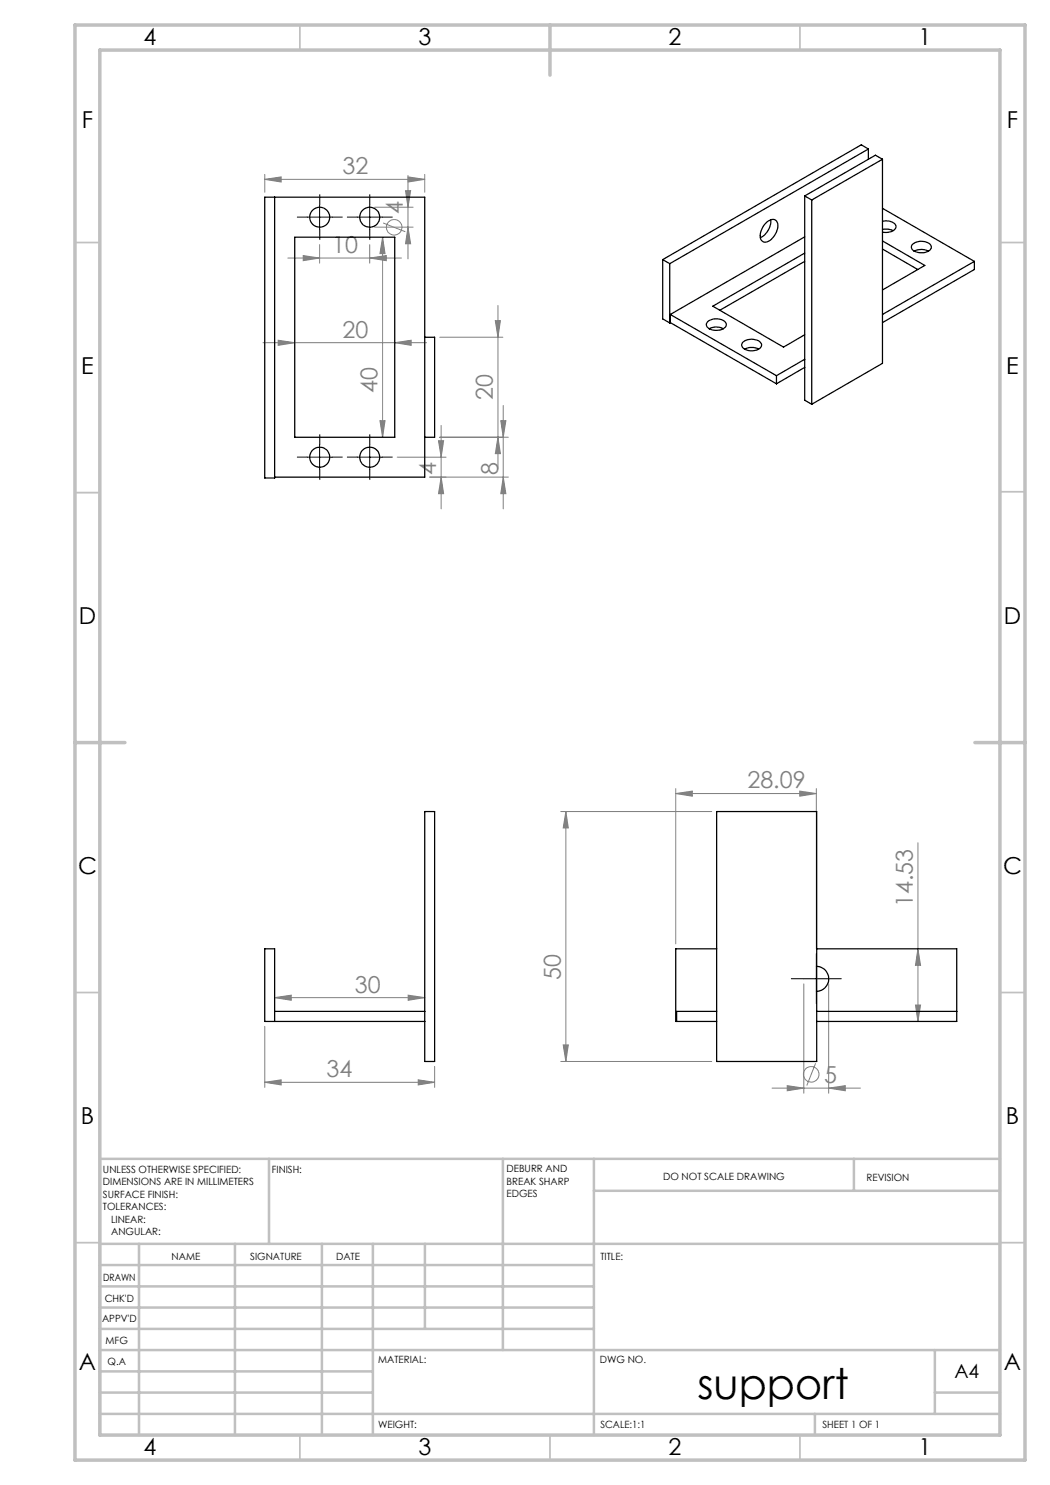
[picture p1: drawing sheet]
<svg xmlns="http://www.w3.org/2000/svg" width="210mm" height="297mm" viewBox="0 0 210 297" stroke-linecap="round" stroke-linejoin="round" font-family="sans-serif">
<g fill="none" stroke="#808080" stroke-width=".2">
<path d="M53 35.9l3.2-.5v1zM53 34.9v3.5M53 35.9h31.9M81.1 38.1h1l-.5 3.3zM81.6 35.1v16.7M81.6 35.4l3.3 .5-3.3 .5zM84.9 34.9v3.5M57.6 51.6h22.7M60.6 51.1l3.3 .5-3.3 .5zM63.9 48.9v3.7M73.9 51.6l3.4-.5v1zM73.9 48.9v3.7"/>
<path d="M74.9 41.4h7.7M74.9 45.4h7.7M76.5 47.4v40.1M76.5 47.4l.5 3.3h-1zM76.6 44.6l4.5 1.8M81.6 45.4l.5 3.4h-1zM52.6 68.5h32.7M55.6 68l3.3 .5-3.3 .6zM79 68.5l3.2-.5v1.1zM87.9 67.4h12.7M99.1 64.1h1l-.5 3.3zM99.6 61.1v32.7"/>
<path d="M76 84.1h1l-.5 3.4zM79.4 91.4h9.8M85.9 95.4h15.8M87.7 88.2h1l-.5 3.2zM87.9 87.5h13.8M88.2 85.1v16.7M88.2 95.4l.5 3.3h-1zM99.6 87.5l.5 3.2h-1zM100.2 84.1h1l-.6 3.4zM100.6 95.4l.6 3.3h-1zM100.6 81.1v20.7M135.1 158.7l3.4-.5v1z"/>
<path d="M135.1 157.7v31.1M135.1 158.7h28.2M159.9 158.2l3.4 .5-3.4 .5zM163.3 157.7v32.1M112.1 162.3h30.2M113.2 162.3v50M113.2 162.3l.5 3.3h-1.1zM183.6 168.6v35.7M54.9 199.5l3.3-.5v1.1zM54.9 199.5h30M81.6 199l3.3 .5-3.3 .6zM160.8 196.8v21.8"/>
<path d="M165.7 196.8v21.8M183.6 189.8l.5 3.3h-1zM53 216.5l3.2-.5v1zM53 205.3v12.2M53 216.5h33.9M83.6 216l3.3 .5-3.3 .5zM86.9 213.3v4.2M112.1 212.3h30.2M112.6 209h1.1l-.5 3.3zM154.4 217.6h17.7M157.4 217.1l3.4 .5-3.4 .6zM163.1 212.7l-1.7 4.4"/>
<path d="M165.7 217.6l3.4-.5v1.1zM183.1 201h1l-.5 3.3z"/>
<circle cx="78.8" cy="45.5" r="1.55"/>
<circle cx="162.2" cy="214.9" r="1.55"/>
</g>
<g fill="none" stroke="#000" stroke-width=".2" stroke-dasharray="15.2 1.3 1.3 1.3">
<path d="M61.5 43.4h-2M64 40.9v-2M64 45.9v2M66.5 43.4h2M71.5 43.4h-2M74 40.9v-2M74 45.9v2M76.5 43.4h2M61.5 91.4h-2M64 88.9v-2M64 93.9v2M66.5 91.4h2"/>
<path d="M71.5 91.4h-2M74 88.9v-2M74 93.9v2M76.5 91.4h2M160.8 195.7h-2.5M163.3 193.2v-2.5M163.3 198.2v2.5M165.8 195.7h2.5"/>
</g>
<path d="M61.5 43.4h4.9M63.9 41v4.9M71.4 43.4h5M73.9 41v4.9M61.5 91.4h4.9M63.9 88.9v5M71.4 91.4h5M73.9 88.9v5M160.8 195.8h4.9M163.3 193.2v5.1" fill="none" stroke="#000" stroke-width=".2"/>
<g fill="none" stroke="#c0c0c0" stroke-width=".35">
<path d="M60 5v5M160 5v5M15 48.5h5M200 48.5h5M15 98.5h5M200 98.4h5M15 198.5h5M200 198.5h5M15 248.5h5M200 248.5h5M60 287v5M110 287v5"/>
<path d="M160 287v5"/>
</g>
<g fill="none" stroke="#c0c0c0" stroke-width=".5">
<path d="M53.8 231.8v17M100.6 231.8v38.2M118.8 231.8v55.2M118.8 238.2h81.2M170.8 231.8v6.4M200 231.8h-180v55.2M20 248.8h180M20 257.3h98.8M20 253h98.8M27.8 248.8v38.2M47 248.8v38.2M64.4 248.8v38.2"/>
<path d="M74.6 248.8v38.2M85 248.8v17M20 265.8h98.8M20 261.5h98.8M20 278.5h54.6M20 274.3h54.6M20 270h180M187 278.5h13M187 270v12.8M20 282.8h180M163 282.8v4.2"/>
</g>
<path d="M15 5h190v287h-190zM20 10h180v277h-180zM110 5v10M15 148.5h10M195 148.5h10" fill="none" stroke="#c0c0c0" stroke-width=".7"/>
<g fill="#808080">
<path d="M83.6 216l3.3 .5-3.3 .5zM53 216.5l3.2-.5v1zM79 68.5l3.2-.5v1.1zM55.6 68l3.3 .5-3.3 .6z"/>
<path d="M54.9 199.5l3.3-.5v1.1zM81.6 199l3.3 .5-3.3 .6zM60.6 51.1l3.3 .5-3.3 .5zM73.9 51.6l3.4-.5v1zM157.4 217.1l3.4 .5-3.4 .6zM165.7 217.6l3.4-.5v1.1zM135.1 158.7l3.4-.5v1zM159.9 158.2l3.4 .5-3.4 .5z"/>
<path d="M53 35.9l3.2-.5v1zM81.6 35.4l3.3 .5-3.3 .5z"/>
<path d="M100.6 95.4l.6 3.3h-1zM100.2 84.1h1l-.6 3.4zM99.6 87.5l.5 3.2h-1zM99.1 64.1h1l-.5 3.3zM183.6 189.8l.5 3.3h-1zM183.1 201h1l-.5 3.3z"/>
<path d="M81.1 38.1h1l-.5 3.3zM81.6 45.4l.5 3.4h-1zM87.7 88.2h1l-.5 3.2zM88.2 95.4l.5 3.3h-1zM76.5 47.4l.5 3.3h-1zM76 84.1h1l-.5 3.4zM113.2 162.3l.5 3.3h-1.1zM112.6 209h1.1l-.5 3.3z"/>
</g>
<g fill="none" stroke="#000" stroke-width=".25">
<path d="M54.9 39.4v56.2h-1.9v-56.2h31.9v56h-30M160.9 39.2l1.4 .8M160.9 39.2v40.8l1.4 .9M173.7 29.8l-39.8 22.9M173.7 29.8v2.1M173.7 29.8l-1.4-.8-39.8 22.9M176.5 31.9l-14.2 8.1M176.5 31.9v40.8l-14.2 8.2M176.5 31.9l-1.4-.9-14.2 8.2M58.9 47.4h20.1v40.1h-20.1zM132.5 51.9v11.9l1.4 .8M132.5 51.9l1.4 .8"/>
<path d="M133.9 52.7v11.9M153.2 44.6a1.42 1.42 0 0 1 2.1-.4 3.4 3.4 0 0 1-1.8 4.2 1.14 1.14 0 0 1-1.2-.3 1.14 1.14 0 0 1-.3-1.3l.5-1.3zM154.1 44a3.8 3.8 0 0 1-2 3.6M160.9 50.6l-18.3 10.6 14.1 8.2 4.2-2.4M160.9 47.4l-26.8 15.5M160.9 52.3l-16.9 9.8M162.3 40v40.9M176.5 44.2a2.47 2.47 0 0 1 2.7 .9 1.33 1.33 0 0 1-1.5 1.4l-1.2-.1M176.5 45.9a2.98 2.98 0 0 1 2.1 .2M176.5 48.2l8.5 4.9-8.5 4.9M176.5 41.7l18.4 10.6M176.5 49.8l7.1 4.1"/>
<path d="M182.4 49a2.61 2.61 0 0 1 3.8 .2 1.15 1.15 0 0 1-1.1 1.3 2.62 2.62 0 0 1-2.7-.8l-.1-.3zM182.8 50.2a3.1 3.1 0 0 1 2.9 0M194.9 52.3l-18.4 10.6M194.9 52.3v1.6l-18.4 10.6M84.9 67.4h2v20.1h-2M134.1 62.9v1.6M134.1 62.9l21.2 12.2M134.1 64.5l21.2 12.3M134.1 64.5l-.2 .1M141.6 64.3a2.64 2.64 0 0 1 3.6 .4 1.51 1.51 0 0 1-1.8 1.4 1.75 1.75 0 0 1-2.1-1.3zM141.9 65.8a3 3 0 0 1 2.8 0M148.5 68.5a2.61 2.61 0 0 1 3.8 .3 1.3 1.3 0 0 1-1.5 1.3 2.16 2.16 0 0 1-2.5-1z"/>
<path d="M148.9 69.8a3.3 3.3 0 0 1 2.8 0M155.3 75.1v1.7M160.9 71.9l-5.6 3.2M160.9 73.5l-5.6 3.3M84.9 162.3h2v50h-2zM143.3 162.3h20v50h-20zM143.3 189.8h-8.2v14.5h8.2M163.3 193.3a2.49 2.49 0 0 1 2.4 2.5 2.49 2.49 0 0 1-2.4 2.5M163.3 189.8h28v14.5h-28M54.9 204.3v-14.5h-1.9v14.5h31.9M54.9 202.3h30M143.3 202.3h-8v2"/>
<path d="M163.3 202.3h28"/>
<circle cx="63.9" cy="43.4" r="1.99"/>
<circle cx="73.9" cy="43.4" r="2"/>
<circle cx="63.9" cy="91.4" r="2"/>
<circle cx="73.9" cy="91.4" r="2.01"/>
</g>
<text font-size="8.5" x="139.5" y="279.7">support</text>
<g font-size="4.7">
<text x="28.7" y="9">4</text>
<text x="83.7" y="9">3</text>
<text x="133.7" y="9">2</text>
<text x="183.7" y="9">1</text>
<text x="16.4" y="25.5">F</text>
<text x="201.4" y="25.5">F</text>
<text x="16.2" y="74.7">E</text>
<text x="201.2" y="74.7">E</text>
<text x="15.8" y="124.7">D</text>
<text x="200.8" y="124.7">D</text>
<text x="15.6" y="174.7">C</text>
<text x="200.6" y="174.7">C</text>
<text x="16.2" y="224.7">B</text>
<text x="201.2" y="224.7">B</text>
<text x="15.8" y="274">A</text>
<text x="200.8" y="274">A</text>
<text x="28.7" y="291">4</text>
<text x="83.7" y="291">3</text>
<text x="133.7" y="291">2</text>
<text x="183.7" y="291">1</text>
</g>
<g font-size="4.7" fill="#808080">
<text x="68.5" y="34.8">32</text>
<text x="80.6" y="42.9" transform="rotate(-90 80.6 42.9)">4</text>
<text x="66.5" y="50.6">10</text>
<text x="68.5" y="67.5">20</text>
<text x="75.5" y="78.5" transform="rotate(-90 75.5 78.5)">40</text>
<text x="98.6" y="80" transform="rotate(-90 98.6 80)">20</text>
<text x="87.2" y="95" transform="rotate(-90 87.2 95)">4</text>
<text x="99.7" y="95" transform="rotate(-90 99.7 95)">8</text>
<text x="149.5" y="157.7">28.09</text>
<text x="182.6" y="181.5" transform="rotate(-90 182.6 181.5)">14.53</text>
<text x="112.2" y="196" transform="rotate(-90 112.2 196)">50</text>
<text x="71" y="198.5">30</text>
<text x="65.3" y="215.4">34</text>
<text x="164.8" y="216.6">5</text>
</g>
<text font-size="3.9" x="190.9" y="275.5">A4</text>
<g font-size="2">
<text x="20.6" y="234.6">UNLESS OTHERWISE SPECIFIED:</text>
<text x="20.6" y="237.1">DIMENSIONS ARE IN MILLIMETERS</text>
<text x="20.6" y="239.6">SURFACE FINISH:</text>
<text x="54.4" y="234.6">FINISH:</text>
<text x="101.3" y="234.5">DEBURR AND</text>
<text x="101.3" y="237">BREAK SHARP</text>
<text x="101.3" y="239.5">EDGES</text>
<text x="132.6" y="236">DO NOT SCALE DRAWING</text>
<text x="173.3" y="236.2">REVISION</text>
<text x="20.6" y="242.1">TOLERANCES:</text>
<text x="22.2" y="244.6">LINEAR:</text>
<text x="22.2" y="247.1">ANGULAR:</text>
<text x="34.3" y="252">NAME</text>
<text x="50" y="251.9">SIGNATURE</text>
<text x="67.2" y="251.9">DATE</text>
<text x="120.1" y="251.9">TITLE:</text>
<text x="20.6" y="256.1">DRAWN</text>
<text x="20.9" y="260.3">CHK'D</text>
<text x="20.4" y="264.4">APPV'D</text>
<text x="21.1" y="268.8">MFG</text>
<text x="21.5" y="273">Q.A</text>
<text x="75.6" y="272.5">MATERIAL:</text>
<text x="120" y="272.5">DWG NO.</text>
<text x="75.6" y="285.5">WEIGHT:</text>
<text x="120.1" y="285.6">SCALE:1:1</text>
<text x="164.5" y="285.6">SHEET 1 OF 1</text>
</g>
</svg>
